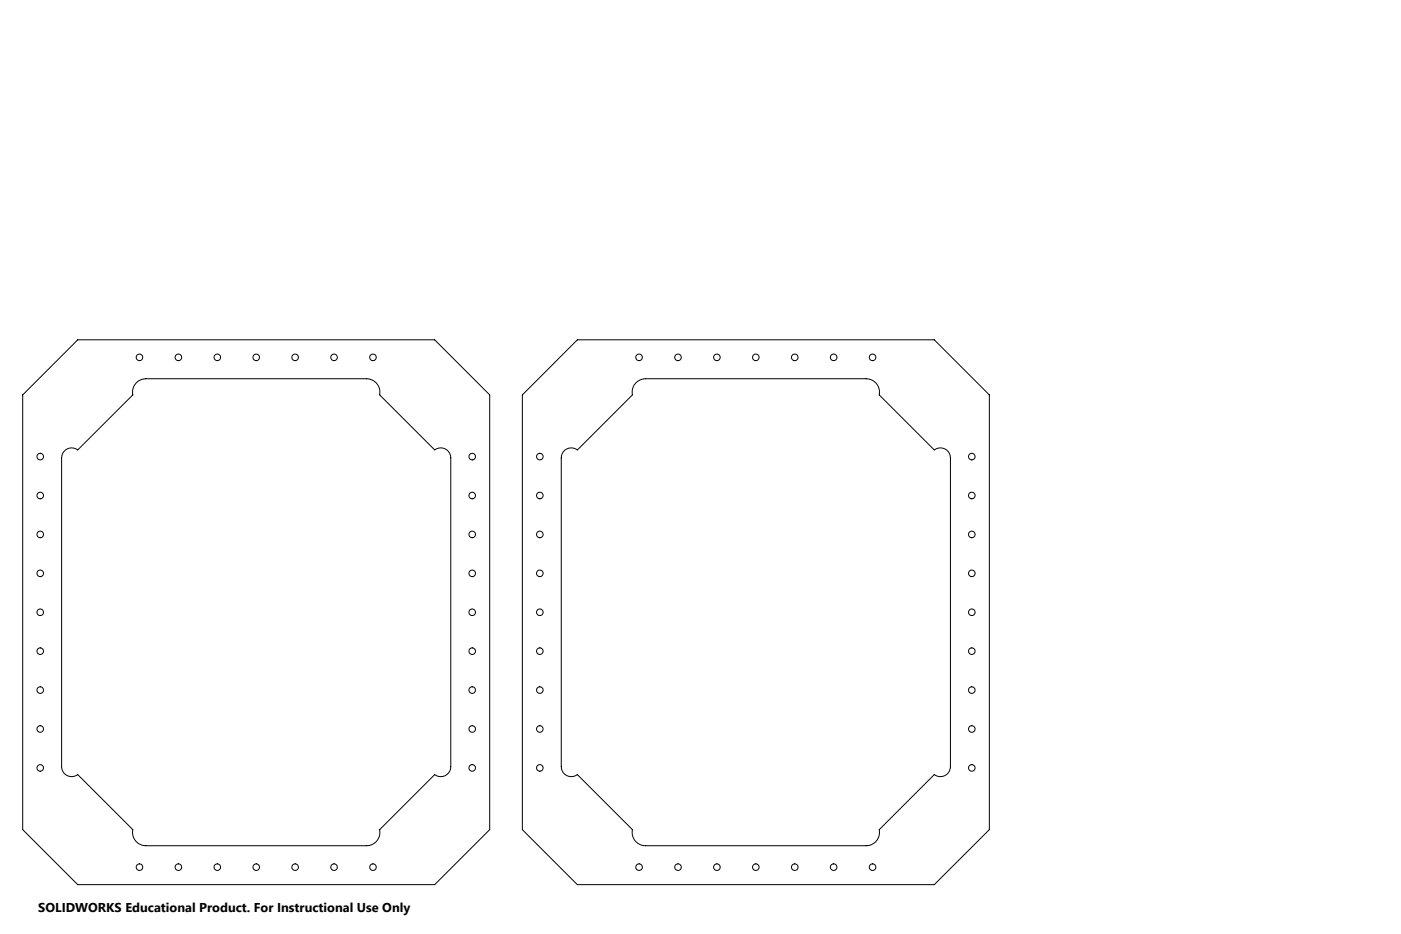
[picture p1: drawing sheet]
<svg xmlns="http://www.w3.org/2000/svg" width="914mm" height="610mm" viewBox="0 0 914 610" stroke-linecap="round" stroke-linejoin="round" font-family="sans-serif">
<g fill="none" stroke="#000" stroke-width=".65">
<path d="M51 222h233l36 36v283l-36 36h-233l-36-36v-283zM377 222h233l36 36v283l-36 36h-233l-36-36v-283zM43 294a7 7 0 0 1 8 0l36-36a9 9 0 0 1 8-11h144a9 9 0 0 1 9 11l36 36a7 7 0 0 1 7-1 7 7 0 0 1 3 6v201a7 7 0 0 1-3 6 7 7 0 0 1-7 0l-36 35a9 9 0 0 1-9 11h-144a9 9 0 0 1-8-11l-36-35a7 7 0 0 1-7 0 7 7 0 0 1-4-6v-201a6 6 0 0 1 3-5zM369 294a7 7 0 0 1 8 0l36-36a9 9 0 0 1 8-11h144a9 9 0 0 1 9 11l36 36a7 7 0 0 1 7-1 7 7 0 0 1 3 6v201a7 7 0 0 1-3 6 7 7 0 0 1-7 0l-36 35a9 9 0 0 1-9 11h-144a9 9 0 0 1-8-11l-36-35a7 7 0 0 1-7 0 7 7 0 0 1-4-6v-201a7 7 0 0 1 3-5z"/>
<circle cx="91" cy="233" r="2.2"/>
<circle cx="116" cy="233" r="2.2"/>
<circle cx="142" cy="233" r="2.2"/>
<circle cx="167" cy="233" r="2.2"/>
<circle cx="193" cy="233" r="2.2"/>
<circle cx="218" cy="233" r="2.2"/>
<circle cx="243" cy="233" r="2.2"/>
<circle cx="417" cy="233" r="2.2"/>
<circle cx="442" cy="233" r="2.2"/>
<circle cx="468" cy="233" r="2.2"/>
<circle cx="493" cy="233" r="2.2"/>
<circle cx="519" cy="233" r="2.2"/>
<circle cx="544" cy="233" r="2.2"/>
<circle cx="569" cy="233" r="2.2"/>
<circle cx="26" cy="298" r="2.2"/>
<circle cx="308" cy="298" r="2.2"/>
<circle cx="352" cy="298" r="2.2"/>
<circle cx="634" cy="298" r="2.2"/>
<circle cx="26" cy="323" r="2.2"/>
<circle cx="308" cy="323" r="2.2"/>
<circle cx="352" cy="323" r="2.2"/>
<circle cx="634" cy="323" r="2.2"/>
<circle cx="26" cy="349" r="2.2"/>
<circle cx="308" cy="349" r="2.2"/>
<circle cx="352" cy="349" r="2.2"/>
<circle cx="634" cy="349" r="2.2"/>
<circle cx="26" cy="374" r="2.2"/>
<circle cx="308" cy="374" r="2.2"/>
<circle cx="352" cy="374" r="2.2"/>
<circle cx="634" cy="374" r="2.2"/>
<circle cx="26" cy="400" r="2.2"/>
<circle cx="308" cy="400" r="2.2"/>
<circle cx="352" cy="400" r="2.2"/>
<circle cx="634" cy="400" r="2.2"/>
<circle cx="26" cy="425" r="2.2"/>
<circle cx="308" cy="425" r="2.2"/>
<circle cx="352" cy="425" r="2.2"/>
<circle cx="634" cy="425" r="2.2"/>
<circle cx="26" cy="450" r="2.2"/>
<circle cx="308" cy="450" r="2.2"/>
<circle cx="352" cy="450" r="2.2"/>
<circle cx="634" cy="450" r="2.2"/>
<circle cx="26" cy="476" r="2.2"/>
<circle cx="308" cy="476" r="2.2"/>
<circle cx="352" cy="476" r="2.2"/>
<circle cx="634" cy="476" r="2.2"/>
<circle cx="26" cy="501" r="2.2"/>
<circle cx="308" cy="501" r="2.2"/>
<circle cx="352" cy="501" r="2.2"/>
<circle cx="634" cy="501" r="2.2"/>
<circle cx="91" cy="566" r="2.2"/>
<circle cx="116" cy="566" r="2.2"/>
<circle cx="142" cy="566" r="2.2"/>
<circle cx="167" cy="566" r="2.2"/>
<circle cx="193" cy="566" r="2.2"/>
<circle cx="218" cy="566" r="2.2"/>
<circle cx="243" cy="566" r="2.2"/>
<circle cx="417" cy="566" r="2.2"/>
<circle cx="443" cy="566" r="2.2"/>
<circle cx="468" cy="566" r="2.2"/>
<circle cx="493" cy="566" r="2.2"/>
<circle cx="519" cy="566" r="2.2"/>
<circle cx="544" cy="566" r="2.2"/>
<circle cx="570" cy="566" r="2.2"/>
</g>
<text font-size="8.4" x="25" y="595">SOLIDWORKS Educational Product. For Instructional Use Only</text>
</svg>
